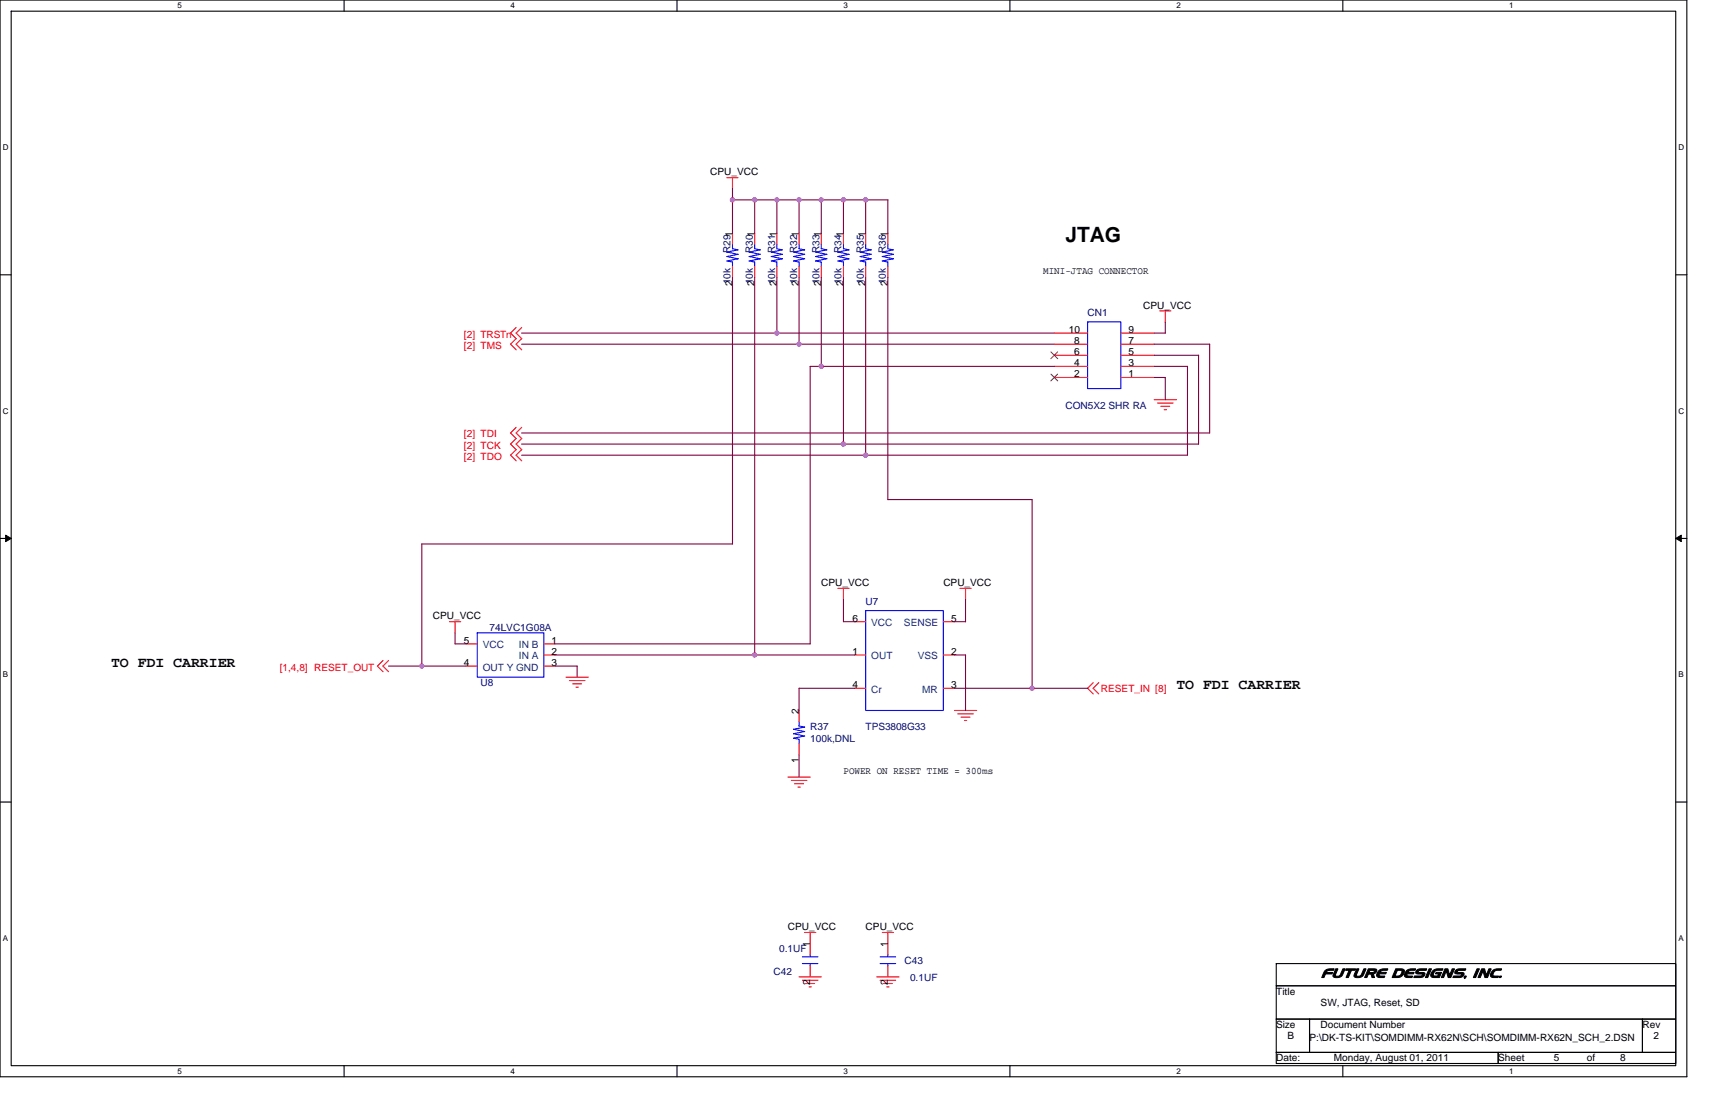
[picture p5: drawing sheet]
<svg xmlns="http://www.w3.org/2000/svg" width="432mm" height="279mm" viewBox="0 0 432 279" stroke-linecap="round" stroke-linejoin="round" font-family="sans-serif">
<path d="M0 0h424.7v271h-424.7zM2.8 2.8h419.1v265.4h-419.1z" fill="none" stroke="#000" stroke-width=".28"/>
<g fill="#fff">
<path d="M44.7 .3h1.1v2.2h-1.1z"/>
<path d="M44.7 268.5h1.1v2.3h-1.1z"/>
</g>
<path d="M86.6 0v2.8M86.6 268.2v2.8" fill="none" stroke="#000" stroke-width=".28"/>
<g fill="#fff">
<path d="M128.5 .3h1.2v2.2h-1.2z"/>
<path d="M128.5 268.5h1.2v2.3h-1.2z"/>
</g>
<path d="M170.5 0v2.8M170.5 268.2v2.8" fill="none" stroke="#000" stroke-width=".28"/>
<g fill="#fff">
<path d="M212.4 .3h1.1v2.2h-1.1z"/>
<path d="M212.4 268.5h1.1v2.3h-1.1z"/>
</g>
<path d="M254.3 0v2.8M254.3 268.2v2.8" fill="none" stroke="#000" stroke-width=".28"/>
<g fill="#fff">
<path d="M296.2 .3h1.1v2.2h-1.1z"/>
<path d="M296.2 268.5h1.1v2.3h-1.1z"/>
</g>
<path d="M338.1 0v2.8M338.1 268.2v2.8" fill="none" stroke="#000" stroke-width=".28"/>
<g fill="#fff">
<path d="M380 .3h1.1v2.2h-1.1z"/>
<path d="M380 268.5h1.1v2.3h-1.1z"/>
<path d="M.7 36h1.5v2.2h-1.5z"/>
<path d="M422.6 36h1.5v2.2h-1.5z"/>
<path d="M.7 102.3h1.5v2.3h-1.5z"/>
<path d="M422.6 102.3h1.5v2.3h-1.5z"/>
</g>
<path d="M0 69.2h2.8M421.9 69.2h2.8" fill="none" stroke="#000" stroke-width=".28"/>
<g fill="#fff">
<path d="M.7 168.7h1.4v2.2h-1.4z"/>
<path d="M422.6 168.7h1.3v2.2h-1.3z"/>
</g>
<path d="M0 135.5h2.8M421.9 135.5h2.8" fill="none" stroke="#000" stroke-width=".28"/>
<path d="M1.4 134.7l1.4 .8-1.4 .8zM421.9 135.5l1.4-.8v1.6z" fill="#000" stroke="#000" stroke-width=".25"/>
<g fill="#fff">
<path d="M.7 235.1h1.4v2.2h-1.4z"/>
<path d="M422.6 235.1h1.4v2.2h-1.4z"/>
</g>
<path d="M0 201.9h2.8M421.9 201.9h2.8M321.3 242.5h100.6v5.6h-100.6zM321.3 248.1h100.6v8.4h-100.6zM321.3 256.5h8.4v8.4h-8.4zM329.7 256.5h83.8v8.4h-83.8zM413.5 256.5h8.4v8.4h-8.4zM321.3 264.9h55.9v2.8h-55.9zM377.2 264.9h44.7v2.8h-44.7z" fill="none" stroke="#000" stroke-width=".28"/>
<g fill="none" stroke="#f00" stroke-width=".28">
<path d="M183 44.7h2.8M184.4 44.7v2.8M184.4 58.7v2.8M190 58.7v2.8M195.6 58.7v2.8M201.2 58.7v2.8M206.8 58.7v2.8M212.4 58.7v2.8M218 58.7v2.8M223.5 58.7v2.8M184.4 67.1v2.8M190 67.1v2.8"/>
<path d="M195.6 67.1v2.8M201.2 67.1v2.8M206.8 67.1v2.8M212.4 67.1v2.8M218 67.1v2.8M223.5 67.1v2.8M292 78.3h2.8M293.4 78.3v2.8M130 82.4l-1.5 1.4 1.5 1.5M130 85.2l-1.5 1.4 1.5 1.5M131.4 82.4l-1.5 1.4 1.5 1.5M131.4 85.2l-1.5 1.4 1.5 1.5"/>
<path d="M265.5 95h8.3M265.5 92.2h8.3M265.5 89.4h8.3M265.5 86.6h8.3M265.5 83.8h8.3M282.2 95h8.4M282.2 92.2h8.4M282.2 89.4h8.4M282.2 86.6h8.4M282.2 83.8h8.4M130 107.6l-1.5 1.4 1.5 1.4M130 110.4l-1.5 1.4 1.5 1.4-1.5 1.4 1.5 1.4"/>
<path d="M131.4 107.6l-1.5 1.4 1.5 1.4M131.4 110.4l-1.5 1.4 1.5 1.4-1.5 1.4 1.5 1.4M290.6 100.6h5.6M291.4 101.5h4M292.2 102.3h2.3M293.1 103.1h.6M113.2 156.5h2.8M114.6 156.5v2.8M211 148.1h2.8M212.4 148.1v2.8M215.2 156.5h2.8M237.5 156.5h2.8"/>
<path d="M241.7 148.1h2.8M243.1 148.1v2.8M96.4 166.2l-1.4 1.5 1.4 1.4M97.8 166.2l-1.4 1.5 1.4 1.4M117.4 162.1h2.8M117.4 167.7h2.8M136.9 164.9h2.8M136.9 162.1h2.8M136.9 167.7h2.8M142.5 170.5h5.6M143.4 171.3h3.9M144.2 172.1h2.2"/>
<path d="M145 173h.6M201.2 178.8v2.8M215.2 164.9h2.8M215.2 173.2h2.8M237.5 164.9h2.8M237.5 173.2h2.8M240.3 178.8h5.6M241.2 179.7h3.9M275.3 171.8l-1.5 1.4 1.5 1.5M276.6 171.8l-1.4 1.4 1.4 1.5M198.4 195.6h5.6M199.2 196.4h4"/>
<path d="M200 197.3h2.3M200.9 198.1h.6M201.2 187.2v2.8M242 180.5h2.2M242.8 181.4h.6M202.6 234.7h2.8M204 234.7v5.6M222.1 234.7h2.9M223.5 234.7v5.6M201.2 245.9h5.6M202 246.7h4M202.8 247.6h2.3"/>
<path d="M203.7 248.4h.6M204 243.1v2.8M220.7 245.9h5.7M221.6 246.7h3.9M222.4 247.6h2.3M223.3 248.4h.5M223.5 243.1v2.8"/>
</g>
<g fill="none" stroke="#00f" stroke-width=".28">
<path d="M183 64.6l2.8 .5-2.8 .6M183 63.4l2.8 .6-2.8 .6M183 65.7l1.4 .3M184.4 65.9v1.2M184.4 61.5v1.1l1.4 .3-2.8 .6M188.6 63.4l2.8 .6-2.8 .6M188.6 64.6l2.8 .5-2.8 .6M188.6 65.7l1.4 .3M190 65.9v1.2M190 61.5v1.1l1.4 .3-2.8 .6M194.2 65.7l1.4 .3M195.6 65.9v1.2"/>
<path d="M195.6 61.5v1.1l1.4 .3-2.8 .6 2.8 .5-2.8 .6 2.8 .6-2.8 .5M199.8 65.7l1.4 .3M201.2 65.9v1.2M201.2 61.5v1.1l1.4 .3M202.6 62.9l-2.8 .6 2.8 .5M202.6 64l-2.8 .6 2.8 .6M202.6 65.1l-2.8 .6M205.4 65.7l1.4 .3M206.8 65.9v1.2M206.8 61.5v1.1l1.4 .3M208.2 62.9l-2.8 .6 2.8 .5M208.2 64l-2.8 .6 2.8 .6"/>
<path d="M208.2 65.1l-2.8 .6M211 64.6l2.8 .5-2.9 .6M211 63.4l2.8 .6-2.9 .6M211 65.7l1.4 .3M212.4 65.9v1.2M212.4 61.5v1.1l1.4 .3-2.9 .6M216.6 65.7l1.4 .3M218 65.9v1.2M218 61.5v1.1l1.4 .3-2.8 .5 2.8 .6-2.9 .6 2.9 .6-2.9 .5M222.1 65.7l1.5 .3M223.5 65.9v1.2M223.5 61.5v1.1l1.4 .3-2.8 .6 2.9 .5-2.9 .6 2.9 .6-2.9 .5"/>
<path d="M273.8 81h8.4v16.8h-8.4zM120.2 159.3h16.7v11.2h-16.7zM218 153.7h19.5v25.1h-19.5zM199.8 183.6l2.8 .5M201.2 182.7l1.4 .3M201.2 181.6v1.2M202.6 185.3l-2.8 .5 1.4 .3v1.1M202.6 184.1l-2.8 .6 2.8 .6M202.6 183l-2.8 .6M202 240.9h3.9M202 242.5h3.9M204 240.3v.6"/>
<path d="M204 242.5v.6M221.6 240.9h3.9M221.6 242.5h3.9M223.5 240.3v.6M223.5 242.5v.6"/>
</g>
<path d="M264.6 94.2l1.7 1.7M264.6 88.6l1.7 1.7M266.3 94.2l-1.7 1.7M266.3 88.6l-1.7 1.7" fill="none" stroke="#804000" stroke-width=".25"/>
<g fill="none" stroke="#800040" stroke-width=".28">
<path d="M184.4 47.5v11.2M184.4 50.3h39.2M190 50.3v8.4M195.6 50.3v8.4M201.2 50.3v8.4M206.8 50.3v8.4M212.4 50.3v8.4M218 50.3v8.4M223.5 50.3v8.4M184.4 69.9v67M190 69.9v95M195.6 69.9v14"/>
<path d="M201.2 69.9v16.8M206.8 69.9v22.3M212.4 69.9v41.9M218 69.9v44.7M223.5 69.9v55.9h36.4M131.3 83.8h134.2M204 92.2h61.5M204 92.2v69.9h-64.3M265.5 86.6h-134.2M290.6 95h2.8v5.6M290.6 86.6h14v22.4M290.6 92.2h8.4v22.4"/>
<path d="M290.6 89.4h11.2M293.4 81v2.8h-2.8M301.8 89.4v22.4h-170.5M131.3 109h173.3M131.3 114.6h167.7M184.4 136.9h-78.2v30.8M259.9 125.8v47.5M114.6 159.3v2.8h2.8M212.4 150.9v5.6h2.8M243.1 150.9v5.6h-2.8M117.4 167.7h-19.6M139.7 164.9h75.5"/>
<path d="M139.7 167.7h5.6v2.8M215.2 173.2h-14v5.7M240.3 173.2h33.6M240.3 164.9h2.8v14M201.2 190v5.6"/>
</g>
<g fill="#f0f" stroke="#f0f" stroke-width=".28">
<circle cx="184.4" cy="50.3" r=".54"/>
<circle cx="190" cy="50.3" r=".54"/>
<circle cx="195.6" cy="50.3" r=".54"/>
<circle cx="201.2" cy="50.3" r=".54"/>
<circle cx="206.8" cy="50.3" r=".54"/>
<circle cx="212.4" cy="50.3" r=".54"/>
<circle cx="217.9" cy="50.3" r=".54"/>
<circle cx="195.6" cy="83.8" r=".54"/>
<circle cx="201.2" cy="86.6" r=".54"/>
<circle cx="206.8" cy="92.2" r=".54"/>
<circle cx="212.4" cy="111.8" r=".54"/>
<circle cx="217.9" cy="114.6" r=".54"/>
<circle cx="259.9" cy="173.2" r=".54"/>
<circle cx="190" cy="164.9" r=".54"/>
<circle cx="106.2" cy="167.6" r=".54"/>
</g>
<text font-size="5.3" x="268.2" y="60.8">JTAG</text>
<g font-size="3.6">
<text x="28" y="167.9">TO FDI CARRIER</text>
<text x="296.2" y="173.5">TO FDI CARRIER</text>
</g>
<text font-size="3.3" x="332.5" y="246.1">FUTURE DESIGNS, INC.</text>
<g font-size="2.5">
<text x="178.8" y="44.2">CPU_VCC</text>
<text x="184.4" y="71.9" transform="rotate(-90 184.4 71.9)">210k</text>
<text x="190" y="71.9" transform="rotate(-90 190 71.9)">210k</text>
<text x="195.6" y="71.9" transform="rotate(-90 195.6 71.9)">210k</text>
<text x="201.2" y="71.9" transform="rotate(-90 201.2 71.9)">210k</text>
<text x="206.8" y="71.9" transform="rotate(-90 206.8 71.9)">210k</text>
<text x="212.3" y="71.9" transform="rotate(-90 212.3 71.9)">210k</text>
<text x="217.9" y="71.9" transform="rotate(-90 217.9 71.9)">210k</text>
<text x="223.5" y="71.9" transform="rotate(-90 223.5 71.9)">210k</text>
<text x="262.7" y="69.1">MINI-JTAG CONNECTOR</text>
<text x="287.8" y="77.7">CPU_VCC</text>
<text x="269.1" y="83.8">10</text>
<text x="284.2" y="83.8">9</text>
<text x="270.5" y="89.4">6</text>
<text x="270.5" y="86.6">8</text>
<text x="284.2" y="89.4">5</text>
<text x="284.2" y="86.6">7</text>
<text x="270.5" y="95">2</text>
<text x="270.5" y="92.2">4</text>
<text x="284.2" y="95">1</text>
<text x="284.2" y="92.2">3</text>
<text x="206.8" y="147.6">CPU_VCC</text>
<text x="237.5" y="147.6">CPU_VCC</text>
<text x="109" y="155.9">CPU_VCC</text>
<text x="214.6" y="156.5">6</text>
<text x="239.5" y="156.5">5</text>
<text x="116.8" y="167.6">4</text>
<text x="116.8" y="162.1">5</text>
<text x="138.9" y="162.1">1</text>
<text x="138.9" y="164.8">2</text>
<text x="138.9" y="167.6">3</text>
<text x="214.6" y="164.8">1</text>
<text x="239.5" y="164.8">2</text>
<text x="214.6" y="173.2">4</text>
<text x="239.5" y="173.2">3</text>
<text x="201.2" y="179.7" transform="rotate(-90 201.2 179.7)">2</text>
<text x="201.2" y="192.1" transform="rotate(-90 201.2 192.1)">1</text>
<text x="212.4" y="194.8">POWER ON RESET TIME = 300ms</text>
<text x="198.4" y="234.2">CPU_VCC</text>
<text x="204" y="238.4" transform="rotate(-90 204 238.4)">1</text>
<text x="218" y="234.2">CPU_VCC</text>
<text x="223.5" y="238.4" transform="rotate(-90 223.5 238.4)">1</text>
<text x="204" y="248" transform="rotate(-90 204 248)">2</text>
<text x="223.5" y="248" transform="rotate(-90 223.5 248)">2</text>
<text x="321.3" y="250.4">Title</text>
<text x="332.5" y="253.2">SW, JTAG, Reset, SD</text>
<text x="321.3" y="258.8">Size</text>
<text x="324.1" y="261.6">B</text>
<text x="329.7" y="262.1">P:\DK-TS-KIT\SOMDIMM-RX62N\SCH\SOMDIMM-RX62N_SCH_2.DSN</text>
<text x="332.5" y="258.8">Document Number</text>
<text x="413.5" y="258.8">Rev</text>
<text x="416.3" y="261.6">2</text>
<text x="321.3" y="267.1">Date:</text>
<text x="335.9" y="267.1">Monday, August 01, 2011</text>
<text x="377.2" y="267.1">Sheet</text>
<text x="391.2" y="267.1">5</text>
<text x="399.6" y="267.1">of</text>
<text x="407.9" y="267.1">8</text>
</g>
<g font-size="2.5" fill="#000080">
<text x="184" y="63.7" transform="rotate(-90 184 63.7)">R291</text>
<text x="189.5" y="63.7" transform="rotate(-90 189.5 63.7)">R301</text>
<text x="195.1" y="63.7" transform="rotate(-90 195.1 63.7)">R311</text>
<text x="200.7" y="63.7" transform="rotate(-90 200.7 63.7)">R321</text>
<text x="206.3" y="63.7" transform="rotate(-90 206.3 63.7)">R331</text>
<text x="211.9" y="63.7" transform="rotate(-90 211.9 63.7)">R341</text>
<text x="217.5" y="63.7" transform="rotate(-90 217.5 63.7)">R351</text>
<text x="223.1" y="63.7" transform="rotate(-90 223.1 63.7)">R361</text>
<text x="273.8" y="79.7">CN1</text>
<text x="268.2" y="102.8">CON5X2 SHR RA</text>
<text x="218" y="152.3">U7</text>
<text x="123.2" y="158.7">74LVC1G08A</text>
<text x="121" y="172.7">U8</text>
<text x="204" y="183.9">R37</text>
<text x="218" y="183.9">TPS3808G33</text>
<text x="204" y="186.7">100k,DNL</text>
<text x="196.2" y="239.8">0.1UF</text>
<text x="194.8" y="245.3">C42</text>
<text x="227.7" y="242.5">C43</text>
<text x="229.1" y="247">0.1UF</text>
</g>
<g font-size="2.5" fill="#f00">
<text x="116.8" y="85">[2] TRSTn</text>
<text x="116.8" y="87.8">[2] TMS</text>
<text x="116.8" y="110.1">[2] TDI</text>
<text x="116.8" y="112.9">[2] TCK</text>
<text x="116.8" y="115.7">[2] TDO</text>
<text x="70.4" y="168.8">[1,4,8] RESET_OUT</text>
<text x="277.2" y="174.1">RESET_IN [8]</text>
</g>
<g font-size="2.5" fill="#004080">
<text x="219.4" y="157.6">VCC</text>
<text x="227.6" y="157.6">SENSE</text>
<text x="121.6" y="163.2">VCC</text>
<text x="130.6" y="163.2">IN B</text>
<text x="130.6" y="166">IN A</text>
<text x="219.4" y="166">OUT</text>
<text x="231.1" y="166">VSS</text>
<text x="121.6" y="168.8">OUT Y GND</text>
<text x="219.4" y="174.4">Cr</text>
<text x="232.2" y="174.4">MR</text>
</g>
<g font-size="2">
<text x="44.7" y="2.1">5</text>
<text x="128.5" y="2.1">4</text>
<text x="212.4" y="2.1">3</text>
<text x="296.2" y="2.1">2</text>
<text x="380" y="2.1">1</text>
<text x=".7" y="37.8">D</text>
<text x="422.6" y="37.8">D</text>
<text x=".7" y="104.1">C</text>
<text x="422.6" y="104.1">C</text>
<text x=".7" y="170.5">B</text>
<text x="422.6" y="170.5">B</text>
<text x=".7" y="236.9">A</text>
<text x="422.6" y="236.9">A</text>
<text x="44.7" y="270.3">5</text>
<text x="128.5" y="270.3">4</text>
<text x="212.4" y="270.3">3</text>
<text x="296.2" y="270.3">2</text>
<text x="380" y="270.3">1</text>
</g>
</svg>
